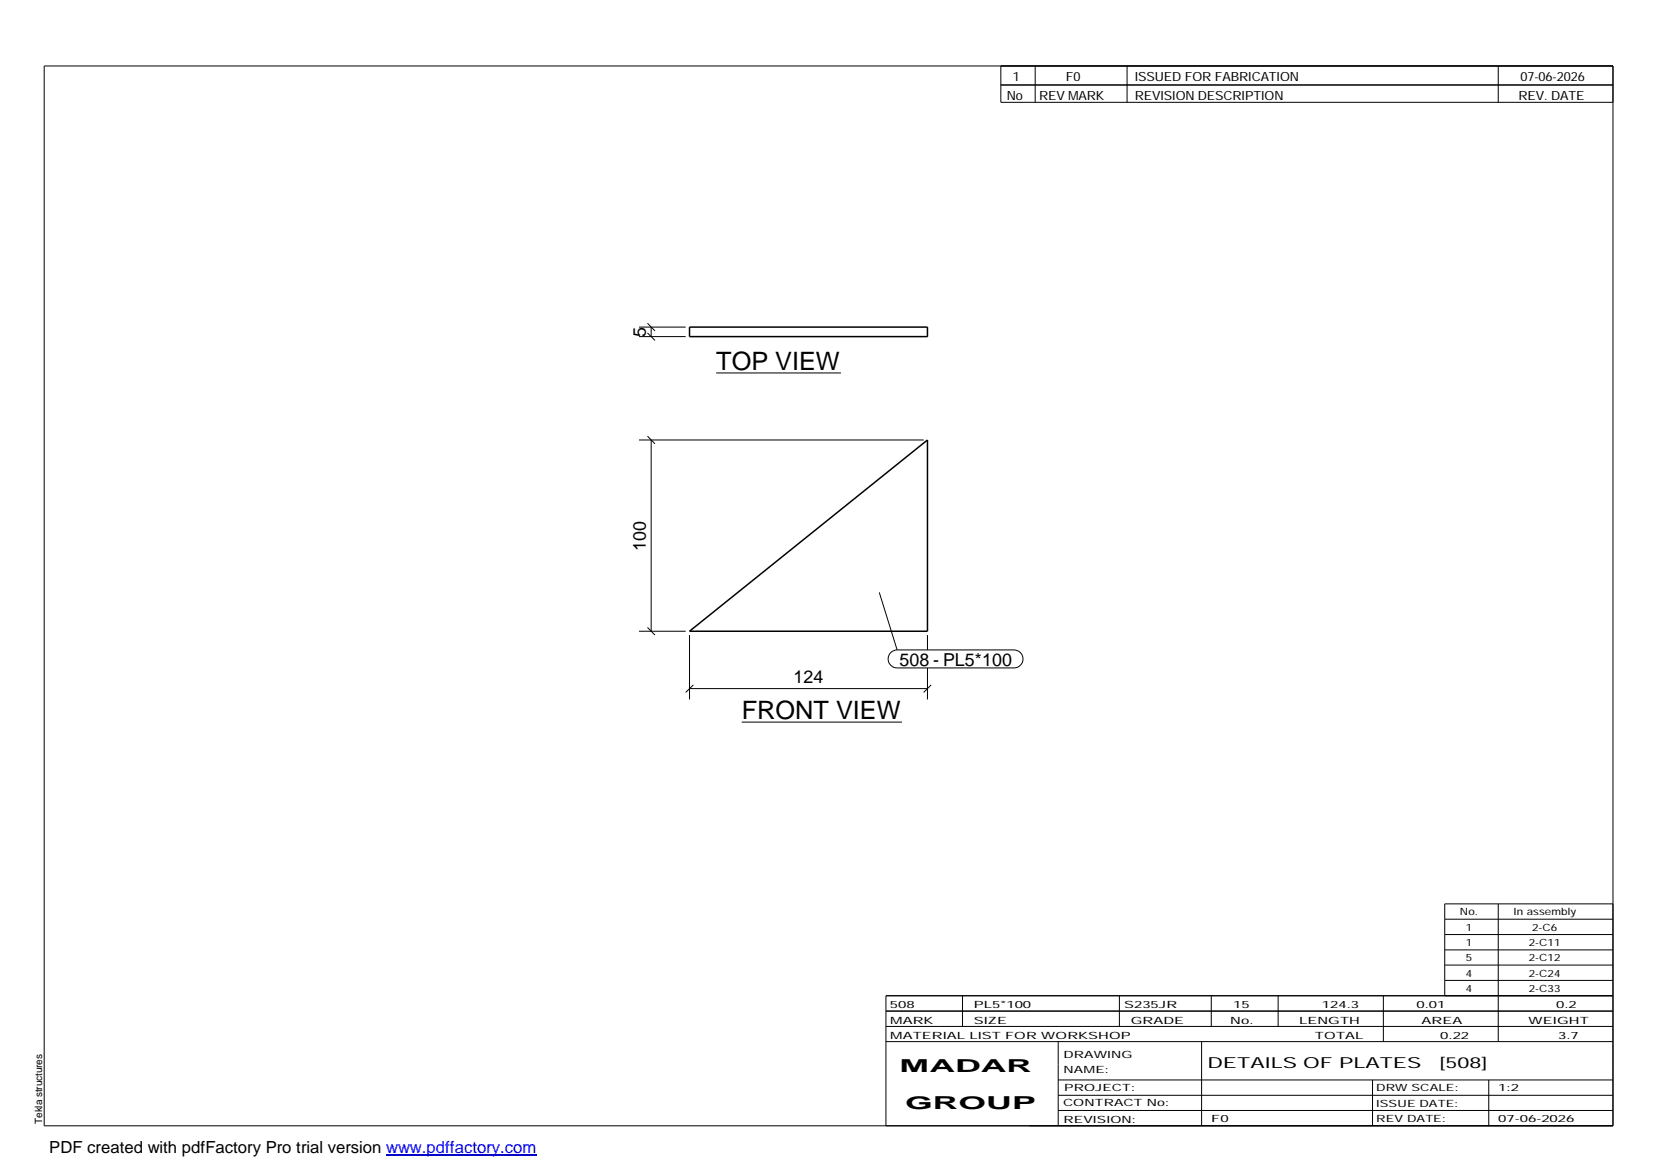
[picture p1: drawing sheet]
<svg xmlns="http://www.w3.org/2000/svg" width="420mm" height="297mm" viewBox="0 0 420 297" stroke-linecap="round" stroke-linejoin="round" font-family="sans-serif">
<path d="M175 83h60.5v2.5h-60.5zM175 160.3l60.5-48.6v48.6z" fill="none" stroke="#000" stroke-width=".38"/>
<path d="M235.5 85.5v-2.5" fill="none" stroke="#000" stroke-width=".25" stroke-dasharray="2.1 2.1" stroke-linecap="butt"/>
<g fill="none" stroke="#000" stroke-width=".25">
<path d="M11.2 16.7h398.3v269.1h-398.3zM254.1 16.7v9.3h155.4M262.8 16.7v9.3M286.1 16.7v9.3M380.4 16.7v9.3M254.1 21.6h155.4M162.2 85.5h11.9M162.2 83h11.9M164.4 84.5l1.9 1.9M164.4 82.1l1.9 1.9M165.3 83v2.5M181.8 94.7h31.7"/>
<path d="M162.2 111.7h72.3M164.4 110.7l1.9 2M165.3 111.7v48.6M164.4 159.3l1.9 1.9M223.2 150.4l4.6 14.6M162.2 160.3h11.9M175 174.8h60.5M175 161.2v16.4M176 173.9l-1.9 1.9M226.1 165.7l.8-.5 .9-.2h29.6a2.29 2.29 0 0 1 2.3 2.3 2.29 2.29 0 0 1-2.3 2.3h-29.6a2.27 2.27 0 0 1-2.2-1.4 2.27 2.27 0 0 1 .5-2.5zM235.5 161.2v3.8M235.5 169.6v8"/>
<path d="M236.4 173.9l-1.9 1.9M188.3 183.3h40.7M366.8 233.4h42.7M366.8 237.3h42.7M380.4 229.5v34.9M409.5 229.5h-42.7v23.3M224.9 256.7h184.6M244.3 252.8v7.8M284.2 252.8v7.8M307.5 252.8v7.8M324.5 252.8v7.8M351.2 252.8v11.6"/>
<path d="M366.8 241.2h42.7M366.8 245h42.7M366.8 248.9h42.7M409.5 252.8h-184.6v33M224.9 264.4h184.6M224.9 260.6h184.6M268.6 264.4v21.4M268.6 274.2h140.9M268.6 278.1h140.9M305.1 264.4v21.4M348.4 274.2v11.6M378 274.2v11.6"/>
<path d="M268.6 281.9h140.9"/>
</g>
<path d="M98 293.3h38.2" fill="none" stroke="#00f" stroke-width=".3"/>
<g font-size="6.4">
<text x="181.8" y="94">TOP VIEW</text>
<text x="188.3" y="182.6">FRONT VIEW</text>
</g>
<g font-size="4.5">
<text x="164" y="85.5" transform="rotate(-90 164 85.5)">5</text>
<text x="164" y="139.8" transform="rotate(-90 164 139.8)">100</text>
<text x="201.5" y="173.4">124</text>
<text x="228.3" y="169">508 - PL5*100</text>
<text x="228.4" y="272.3">MADAR</text>
<text x="229.8" y="281.6">GROUP</text>
</g>
<text font-size="4.2" x="12.5" y="292.7">PDF created with pdfFactory Pro trial version www.pdffactory.com</text>
<g font-size="3.9">
<text x="306.5" y="271.3">DETAILS OF PLATES</text>
<text x="365.4" y="271.3">[508]</text>
</g>
<g font-size="3.2">
<text x="257.1" y="20.5">1</text>
<text x="270.6" y="20.5">F0</text>
<text x="288.1" y="20.5">ISSUED FOR FABRICATION</text>
<text x="386" y="20.5">07-06-2026</text>
<text x="255.6" y="25.5">No</text>
<text x="263.8" y="25.5">REV MARK</text>
<text x="288.1" y="25.5">REVISION DESCRIPTION</text>
<text x="385.5" y="25.5">REV. DATE</text>
</g>
<g font-size="2.5">
<text x="370.6" y="232.4">No.</text>
<text x="384.3" y="232.4">In assembly</text>
<text x="372.1" y="236.3">1</text>
<text x="389" y="236.3">2-C6</text>
<text x="372.1" y="240.2">1</text>
<text x="372.1" y="244.1">5</text>
<text x="388.1" y="240.2">2-C11</text>
<text x="388.1" y="244.1">2-C12</text>
<text x="372.1" y="247.9">4</text>
<text x="372.1" y="251.8">4</text>
<text x="388.1" y="247.9">2-C24</text>
<text x="388.1" y="251.8">2-C33</text>
<text x="225.9" y="255.9">508</text>
<text x="247.3" y="255.9">PL5*100</text>
<text x="285.4" y="255.9">S235JR</text>
<text x="313.1" y="255.9">15</text>
<text x="335.6" y="255.9">124.3</text>
<text x="359.6" y="255.9">0.01</text>
<text x="395.1" y="255.9">0.2</text>
<text x="226" y="263.7">MATERIAL LIST FOR WORKSHOP</text>
<text x="226" y="259.9">MARK</text>
<text x="247.2" y="259.9">SIZE</text>
<text x="287.1" y="259.9">GRADE</text>
<text x="312.3" y="259.9">No.</text>
<text x="329.8" y="259.9">LENGTH</text>
<text x="333.8" y="263.7">TOTAL</text>
<text x="360.9" y="259.9">AREA</text>
<text x="365.6" y="263.7">0.22</text>
<text x="388.1" y="259.9">WEIGHT</text>
<text x="395.6" y="263.7">3.7</text>
<text x="270" y="268.5">DRAWING</text>
<text x="270" y="272.5">NAME:</text>
<text x="269.9" y="280.9">CONTRACT No:</text>
<text x="270.2" y="277">PROJECT:</text>
<text x="349.4" y="277.1">DRW SCALE:</text>
<text x="349.4" y="281">ISSUE DATE:</text>
<text x="380.4" y="277.1">1:2</text>
<text x="10.7" y="285.4" transform="rotate(-90 10.7 285.4)">Tekla structures</text>
<text x="270" y="285">REVISION:</text>
<text x="307.5" y="284.8">F0</text>
<text x="349.4" y="284.8">REV DATE:</text>
<text x="380.4" y="284.8">07-06-2026</text>
</g>
</svg>
